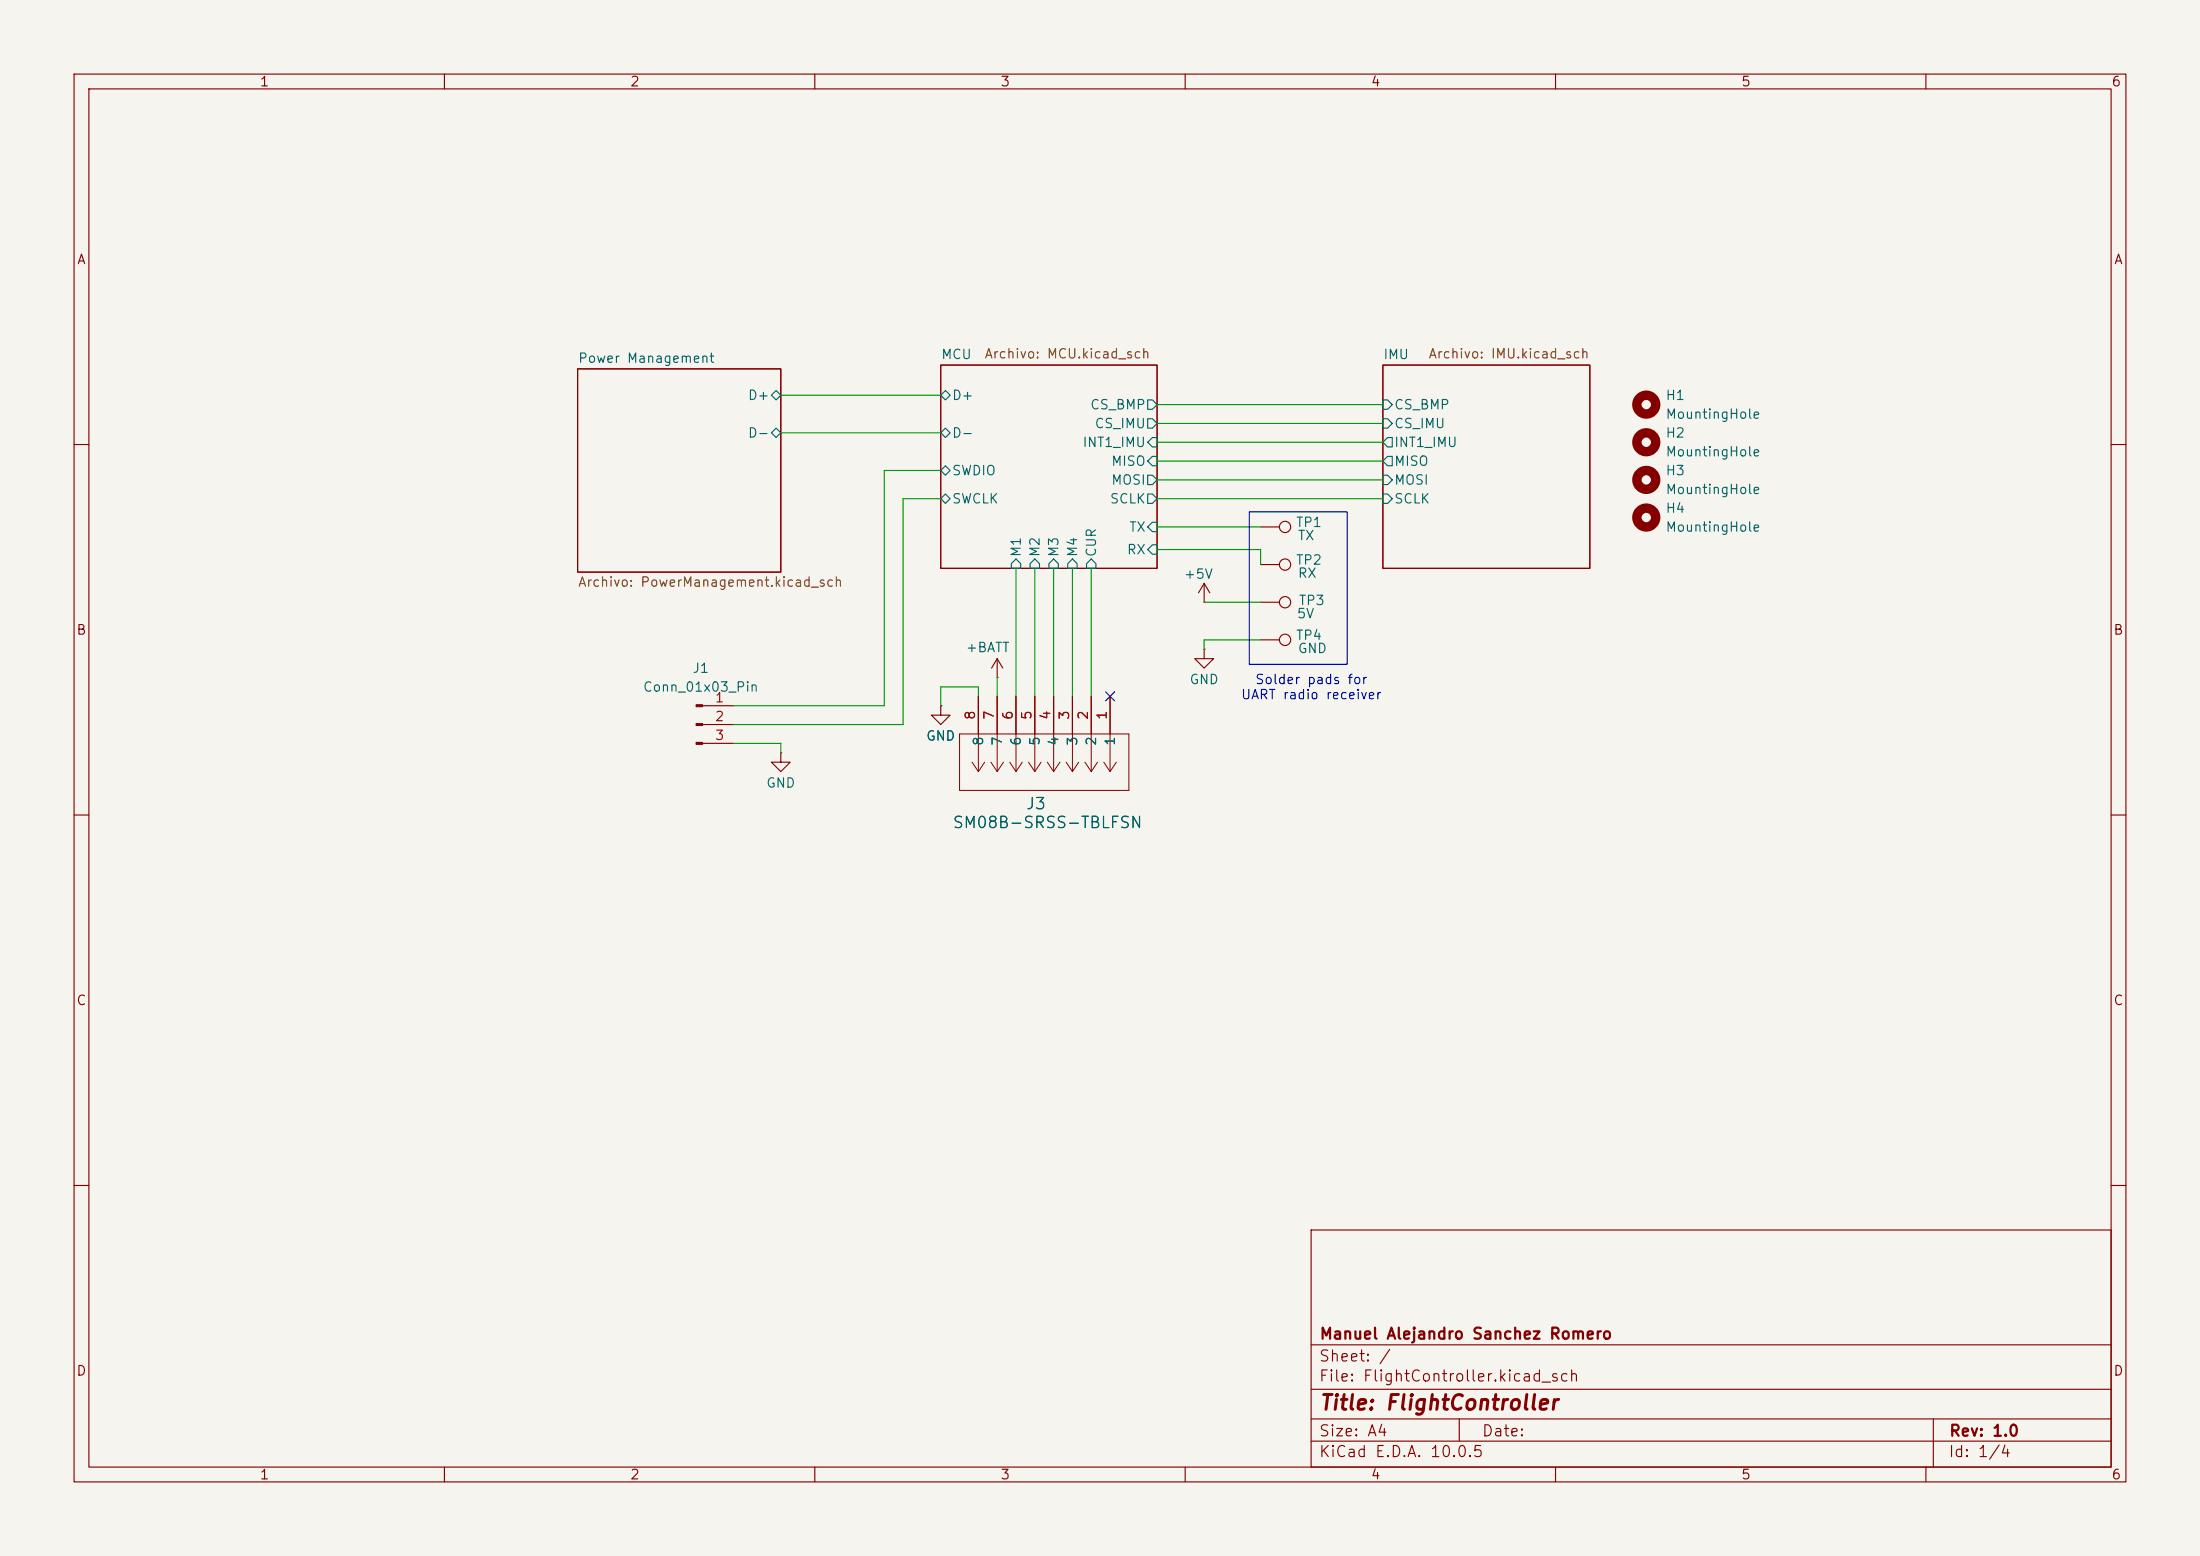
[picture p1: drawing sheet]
(kicad_sch
 (version 20260306)
 (generator "eeschema")
 (generator_version "10.0")
 (paper "A4")
 (title_block
  (title "FlightController")
  (rev "1.0")
  (company "Manuel Alejandro Sanchez Romero"))
 (lib_symbols
  (symbol "Connector:Conn_01x03_Pin"
   (pin_names
    (offset 1.016) (hide yes)) (exclude_from_sim no) (in_bom yes) (on_board yes)
   (in_pos_files yes)
   (duplicate_pin_numbers_are_jumpers no)
   (property "Reference" "J" (at 0 5.08 0) (show_name no) (do_not_autoplace no) (effects (font (size 1.27 1.27))))
   (property "Value" "Conn_01x03_Pin" (at 0 -5.08 0) (show_name no) (do_not_autoplace no) (effects (font (size 1.27 1.27))))
   (property "Footprint" "" (at 0 0 0) (show_name no) (do_not_autoplace no) (hide yes) (effects (font (size 1.27 1.27))))
   (property "Datasheet" "" (at 0 0 0) (show_name no) (do_not_autoplace no) (hide yes) (effects (font (size 1.27 1.27))))
   (property "Description" "Generic connector, single row, 01x03, script generated" (at 0 0 0) (show_name no) (do_not_autoplace no) (hide yes) (effects (font (size 1.27 1.27))))
   (property "ki_locked" "" (at 0 0 0) (show_name no) (do_not_autoplace no) (effects (font (size 1.27 1.27))))
   (symbol "Conn_01x03_Pin_1_1"
    (rectangle (start 0.8636 2.667) (end 0 2.413) (stroke (width 0.1524) (type default)) (fill (type outline)))
    (rectangle (start 0.8636 0.127) (end 0 -0.127) (stroke (width 0.1524) (type default)) (fill (type outline)))
    (rectangle (start 0.8636 -2.413) (end 0 -2.667) (stroke (width 0.1524) (type default)) (fill (type outline)))
    (polyline (pts (xy 1.27 2.54) (xy 0.8636 2.54)) (stroke (width 0.1524) (type default)) (fill (type none)))
    (polyline (pts (xy 1.27 0) (xy 0.8636 0)) (stroke (width 0.1524) (type default)) (fill (type none)))
    (polyline (pts (xy 1.27 -2.54) (xy 0.8636 -2.54)) (stroke (width 0.1524) (type default)) (fill (type none)))
    (pin passive line (at 5.08 2.54 180) (length 3.81) (name "Pin_1" (effects (font (size 1.27 1.27)))) (number "1" (effects (font (size 1.27 1.27)))))
    (pin passive line (at 5.08 0 180) (length 3.81) (name "Pin_2" (effects (font (size 1.27 1.27)))) (number "2" (effects (font (size 1.27 1.27)))))
    (pin passive line (at 5.08 -2.54 180) (length 3.81) (name "Pin_3" (effects (font (size 1.27 1.27)))) (number "3" (effects (font (size 1.27 1.27))))))
   (embedded_fonts no))
  (symbol "Connector:TestPoint"
   (pin_numbers (hide yes))
   (pin_names
    (offset 0.762) (hide yes)) (exclude_from_sim no) (in_bom yes) (on_board yes)
   (in_pos_files yes)
   (duplicate_pin_numbers_are_jumpers no)
   (property "Reference" "TP" (at 0 6.858 0) (show_name no) (do_not_autoplace no) (effects (font (size 1.27 1.27))))
   (property "Value" "TestPoint" (at 0 5.08 0) (show_name no) (do_not_autoplace no) (effects (font (size 1.27 1.27))))
   (property "Footprint" "" (at 5.08 0 0) (show_name no) (do_not_autoplace no) (hide yes) (effects (font (size 1.27 1.27))))
   (property "Datasheet" "" (at 5.08 0 0) (show_name no) (do_not_autoplace no) (hide yes) (effects (font (size 1.27 1.27))))
   (property "Description" "test point" (at 0 0 0) (show_name no) (do_not_autoplace no) (hide yes) (effects (font (size 1.27 1.27))))
   (symbol "TestPoint_0_1"
    (circle (center 0 3.302) (radius 0.762) (stroke (width 0) (type default)) (fill (type none))))
   (symbol "TestPoint_1_1"
    (pin passive line (at 0 0 90) (length 2.54) (name "1" (effects (font (size 1.27 1.27)))) (number "1" (effects (font (size 1.27 1.27))))))
   (embedded_fonts no))
  (symbol "Mechanical:MountingHole"
   (pin_names
    (offset 1.016)) (exclude_from_sim no) (in_bom no) (on_board yes)
   (in_pos_files yes)
   (duplicate_pin_numbers_are_jumpers no)
   (property "Reference" "H" (at 0 5.08 0) (show_name no) (do_not_autoplace no) (effects (font (size 1.27 1.27))))
   (property "Value" "MountingHole" (at 0 3.175 0) (show_name no) (do_not_autoplace no) (effects (font (size 1.27 1.27))))
   (property "Footprint" "" (at 0 0 0) (show_name no) (do_not_autoplace no) (hide yes) (effects (font (size 1.27 1.27))))
   (property "Datasheet" "" (at 0 0 0) (show_name no) (do_not_autoplace no) (hide yes) (effects (font (size 1.27 1.27))))
   (property "Description" "Mounting Hole without connection" (at 0 0 0) (show_name no) (do_not_autoplace no) (hide yes) (effects (font (size 1.27 1.27))))
   (symbol "MountingHole_0_1"
    (circle (center 0 0) (radius 1.27) (stroke (width 1.27) (type default)) (fill (type none))))
   (embedded_fonts no))
  (symbol "XY-SM08B-SRSS-TB:SM08B-SRSS-TBLFSN"
   (body_styles demorgan)
   (pin_names
    (offset 0.254)) (exclude_from_sim no) (in_bom yes) (on_board yes)
   (in_pos_files yes)
   (duplicate_pin_numbers_are_jumpers no)
   (property "Reference" "J" (at 8.89 6.35 0) (show_name no) (do_not_autoplace no) (effects (font (size 1.524 1.524))))
   (property "Value" "SM08B-SRSS-TBLFSN" (at 0 0 0) (show_name no) (do_not_autoplace no) (effects (font (size 1.524 1.524))))
   (property "Footprint" "CONN_SM08B-SRSS-TBLFSN_JST" (at 0 0 0) (show_name no) (do_not_autoplace no) (hide yes) (effects (font (size 1.27 1.27)
    (italic yes))))
   (property "Datasheet" "SM08B-SRSS-TBLFSN" (at 0 0 0) (show_name no) (do_not_autoplace no) (hide yes) (effects (font (size 1.27 1.27)
    (italic yes))))
   (property "Description" "" (at 0 0 0) (show_name no) (do_not_autoplace no) (hide yes) (effects (font (size 1.27 1.27))))
   (property "ki_locked" "" (at 0 0 0) (show_name no) (do_not_autoplace no) (effects (font (size 1.27 1.27))))
   (symbol "SM08B-SRSS-TBLFSN_1_1"
    (polyline (pts (xy 5.08 2.54) (xy 5.08 -20.32)) (stroke (width 0.127) (type default)) (fill (type none)))
    (polyline (pts (xy 5.08 -20.32) (xy 12.7 -20.32)) (stroke (width 0.127) (type default)) (fill (type none)))
    (polyline (pts (xy 10.16 0) (xy 5.08 0)) (stroke (width 0.127) (type default)) (fill (type none)))
    (polyline (pts (xy 10.16 0) (xy 8.89 0.8467)) (stroke (width 0.127) (type default)) (fill (type none)))
    (polyline (pts (xy 10.16 0) (xy 8.89 -0.8467)) (stroke (width 0.127) (type default)) (fill (type none)))
    (polyline (pts (xy 10.16 -2.54) (xy 5.08 -2.54)) (stroke (width 0.127) (type default)) (fill (type none)))
    (polyline (pts (xy 10.16 -2.54) (xy 8.89 -1.6933)) (stroke (width 0.127) (type default)) (fill (type none)))
    (polyline (pts (xy 10.16 -2.54) (xy 8.89 -3.3867)) (stroke (width 0.127) (type default)) (fill (type none)))
    (polyline (pts (xy 10.16 -5.08) (xy 5.08 -5.08)) (stroke (width 0.127) (type default)) (fill (type none)))
    (polyline (pts (xy 10.16 -5.08) (xy 8.89 -4.2333)) (stroke (width 0.127) (type default)) (fill (type none)))
    (polyline (pts (xy 10.16 -5.08) (xy 8.89 -5.9267)) (stroke (width 0.127) (type default)) (fill (type none)))
    (polyline (pts (xy 10.16 -7.62) (xy 5.08 -7.62)) (stroke (width 0.127) (type default)) (fill (type none)))
    (polyline (pts (xy 10.16 -7.62) (xy 8.89 -6.7733)) (stroke (width 0.127) (type default)) (fill (type none)))
    (polyline (pts (xy 10.16 -7.62) (xy 8.89 -8.4667)) (stroke (width 0.127) (type default)) (fill (type none)))
    (polyline (pts (xy 10.16 -10.16) (xy 5.08 -10.16)) (stroke (width 0.127) (type default)) (fill (type none)))
    (polyline (pts (xy 10.16 -10.16) (xy 8.89 -9.3133)) (stroke (width 0.127) (type default)) (fill (type none)))
    (polyline (pts (xy 10.16 -10.16) (xy 8.89 -11.0067)) (stroke (width 0.127) (type default)) (fill (type none)))
    (polyline (pts (xy 10.16 -12.7) (xy 5.08 -12.7)) (stroke (width 0.127) (type default)) (fill (type none)))
    (polyline (pts (xy 10.16 -12.7) (xy 8.89 -11.8533)) (stroke (width 0.127) (type default)) (fill (type none)))
    (polyline (pts (xy 10.16 -12.7) (xy 8.89 -13.5467)) (stroke (width 0.127) (type default)) (fill (type none)))
    (polyline (pts (xy 10.16 -15.24) (xy 5.08 -15.24)) (stroke (width 0.127) (type default)) (fill (type none)))
    (polyline (pts (xy 10.16 -15.24) (xy 8.89 -14.3933)) (stroke (width 0.127) (type default)) (fill (type none)))
    (polyline (pts (xy 10.16 -15.24) (xy 8.89 -16.0867)) (stroke (width 0.127) (type default)) (fill (type none)))
    (polyline (pts (xy 10.16 -17.78) (xy 5.08 -17.78)) (stroke (width 0.127) (type default)) (fill (type none)))
    (polyline (pts (xy 10.16 -17.78) (xy 8.89 -16.9333)) (stroke (width 0.127) (type default)) (fill (type none)))
    (polyline (pts (xy 10.16 -17.78) (xy 8.89 -18.6267)) (stroke (width 0.127) (type default)) (fill (type none)))
    (polyline (pts (xy 12.7 2.54) (xy 5.08 2.54)) (stroke (width 0.127) (type default)) (fill (type none)))
    (polyline (pts (xy 12.7 -20.32) (xy 12.7 2.54)) (stroke (width 0.127) (type default)) (fill (type none)))
    (pin unspecified line (at 0 0 0) (length 5.08) (name "1" (effects (font (size 1.27 1.27)))) (number "1" (effects (font (size 1.27 1.27)))))
    (pin unspecified line (at 0 -2.54 0) (length 5.08) (name "2" (effects (font (size 1.27 1.27)))) (number "2" (effects (font (size 1.27 1.27)))))
    (pin unspecified line (at 0 -5.08 0) (length 5.08) (name "3" (effects (font (size 1.27 1.27)))) (number "3" (effects (font (size 1.27 1.27)))))
    (pin unspecified line (at 0 -7.62 0) (length 5.08) (name "4" (effects (font (size 1.27 1.27)))) (number "4" (effects (font (size 1.27 1.27)))))
    (pin unspecified line (at 0 -10.16 0) (length 5.08) (name "5" (effects (font (size 1.27 1.27)))) (number "5" (effects (font (size 1.27 1.27)))))
    (pin unspecified line (at 0 -12.7 0) (length 5.08) (name "6" (effects (font (size 1.27 1.27)))) (number "6" (effects (font (size 1.27 1.27)))))
    (pin unspecified line (at 0 -15.24 0) (length 5.08) (name "7" (effects (font (size 1.27 1.27)))) (number "7" (effects (font (size 1.27 1.27)))))
    (pin unspecified line (at 0 -17.78 0) (length 5.08) (name "8" (effects (font (size 1.27 1.27)))) (number "8" (effects (font (size 1.27 1.27))))))
   (symbol "SM08B-SRSS-TBLFSN_1_2"
    (polyline (pts (xy 5.08 2.54) (xy 5.08 -20.32)) (stroke (width 0.127) (type default)) (fill (type none)))
    (polyline (pts (xy 5.08 -20.32) (xy 12.7 -20.32)) (stroke (width 0.127) (type default)) (fill (type none)))
    (polyline (pts (xy 7.62 0) (xy 5.08 0)) (stroke (width 0.127) (type default)) (fill (type none)))
    (polyline (pts (xy 7.62 0) (xy 8.89 0.8467)) (stroke (width 0.127) (type default)) (fill (type none)))
    (polyline (pts (xy 7.62 0) (xy 8.89 -0.8467)) (stroke (width 0.127) (type default)) (fill (type none)))
    (polyline (pts (xy 7.62 -2.54) (xy 5.08 -2.54)) (stroke (width 0.127) (type default)) (fill (type none)))
    (polyline (pts (xy 7.62 -2.54) (xy 8.89 -1.6933)) (stroke (width 0.127) (type default)) (fill (type none)))
    (polyline (pts (xy 7.62 -2.54) (xy 8.89 -3.3867)) (stroke (width 0.127) (type default)) (fill (type none)))
    (polyline (pts (xy 7.62 -5.08) (xy 5.08 -5.08)) (stroke (width 0.127) (type default)) (fill (type none)))
    (polyline (pts (xy 7.62 -5.08) (xy 8.89 -4.2333)) (stroke (width 0.127) (type default)) (fill (type none)))
    (polyline (pts (xy 7.62 -5.08) (xy 8.89 -5.9267)) (stroke (width 0.127) (type default)) (fill (type none)))
    (polyline (pts (xy 7.62 -7.62) (xy 5.08 -7.62)) (stroke (width 0.127) (type default)) (fill (type none)))
    (polyline (pts (xy 7.62 -7.62) (xy 8.89 -6.7733)) (stroke (width 0.127) (type default)) (fill (type none)))
    (polyline (pts (xy 7.62 -7.62) (xy 8.89 -8.4667)) (stroke (width 0.127) (type default)) (fill (type none)))
    (polyline (pts (xy 7.62 -10.16) (xy 5.08 -10.16)) (stroke (width 0.127) (type default)) (fill (type none)))
    (polyline (pts (xy 7.62 -10.16) (xy 8.89 -9.3133)) (stroke (width 0.127) (type default)) (fill (type none)))
    (polyline (pts (xy 7.62 -10.16) (xy 8.89 -11.0067)) (stroke (width 0.127) (type default)) (fill (type none)))
    (polyline (pts (xy 7.62 -12.7) (xy 5.08 -12.7)) (stroke (width 0.127) (type default)) (fill (type none)))
    (polyline (pts (xy 7.62 -12.7) (xy 8.89 -11.8533)) (stroke (width 0.127) (type default)) (fill (type none)))
    (polyline (pts (xy 7.62 -12.7) (xy 8.89 -13.5467)) (stroke (width 0.127) (type default)) (fill (type none)))
    (polyline (pts (xy 7.62 -15.24) (xy 5.08 -15.24)) (stroke (width 0.127) (type default)) (fill (type none)))
    (polyline (pts (xy 7.62 -15.24) (xy 8.89 -14.3933)) (stroke (width 0.127) (type default)) (fill (type none)))
    (polyline (pts (xy 7.62 -15.24) (xy 8.89 -16.0867)) (stroke (width 0.127) (type default)) (fill (type none)))
    (polyline (pts (xy 7.62 -17.78) (xy 5.08 -17.78)) (stroke (width 0.127) (type default)) (fill (type none)))
    (polyline (pts (xy 7.62 -17.78) (xy 8.89 -16.9333)) (stroke (width 0.127) (type default)) (fill (type none)))
    (polyline (pts (xy 7.62 -17.78) (xy 8.89 -18.6267)) (stroke (width 0.127) (type default)) (fill (type none)))
    (polyline (pts (xy 12.7 2.54) (xy 5.08 2.54)) (stroke (width 0.127) (type default)) (fill (type none)))
    (polyline (pts (xy 12.7 -20.32) (xy 12.7 2.54)) (stroke (width 0.127) (type default)) (fill (type none)))
    (pin unspecified line (at 0 0 0) (length 5.08) (name "1" (effects (font (size 1.27 1.27)))) (number "1" (effects (font (size 1.27 1.27)))))
    (pin unspecified line (at 0 -2.54 0) (length 5.08) (name "2" (effects (font (size 1.27 1.27)))) (number "2" (effects (font (size 1.27 1.27)))))
    (pin unspecified line (at 0 -5.08 0) (length 5.08) (name "3" (effects (font (size 1.27 1.27)))) (number "3" (effects (font (size 1.27 1.27)))))
    (pin unspecified line (at 0 -7.62 0) (length 5.08) (name "4" (effects (font (size 1.27 1.27)))) (number "4" (effects (font (size 1.27 1.27)))))
    (pin unspecified line (at 0 -10.16 0) (length 5.08) (name "5" (effects (font (size 1.27 1.27)))) (number "5" (effects (font (size 1.27 1.27)))))
    (pin unspecified line (at 0 -12.7 0) (length 5.08) (name "6" (effects (font (size 1.27 1.27)))) (number "6" (effects (font (size 1.27 1.27)))))
    (pin unspecified line (at 0 -15.24 0) (length 5.08) (name "7" (effects (font (size 1.27 1.27)))) (number "7" (effects (font (size 1.27 1.27)))))
    (pin unspecified line (at 0 -17.78 0) (length 5.08) (name "8" (effects (font (size 1.27 1.27)))) (number "8" (effects (font (size 1.27 1.27))))))
   (embedded_fonts no))
  (symbol "power:+5V"
   (power global)
   (pin_numbers (hide yes))
   (pin_names
    (offset 0) (hide yes)) (exclude_from_sim no) (in_bom yes) (on_board yes)
   (in_pos_files yes)
   (duplicate_pin_numbers_are_jumpers no)
   (property "Reference" "#PWR" (at 0 -3.81 0) (show_name no) (do_not_autoplace no) (hide yes) (effects (font (size 1.27 1.27))))
   (property "Value" "+5V" (at 0 3.556 0) (show_name no) (do_not_autoplace no) (effects (font (size 1.27 1.27))))
   (property "Footprint" "" (at 0 0 0) (show_name no) (do_not_autoplace no) (hide yes) (effects (font (size 1.27 1.27))))
   (property "Datasheet" "" (at 0 0 0) (show_name no) (do_not_autoplace no) (hide yes) (effects (font (size 1.27 1.27))))
   (property "Description" "Power symbol creates a global label with name \"+5V\"" (at 0 0 0) (show_name no) (do_not_autoplace no) (hide yes) (effects (font (size 1.27 1.27))))
   (symbol "+5V_0_1"
    (polyline (pts (xy -0.762 1.27) (xy 0 2.54)) (stroke (width 0) (type default)) (fill (type none)))
    (polyline (pts (xy 0 2.54) (xy 0.762 1.27)) (stroke (width 0) (type default)) (fill (type none)))
    (polyline (pts (xy 0 0) (xy 0 2.54)) (stroke (width 0) (type default)) (fill (type none))))
   (symbol "+5V_1_1"
    (pin power_in line (at 0 0 90) (length 0) (name "" (effects (font (size 1.27 1.27)))) (number "1" (effects (font (size 1.27 1.27))))))
   (embedded_fonts no))
  (symbol "power:+BATT"
   (power global)
   (pin_numbers (hide yes))
   (pin_names
    (offset 0) (hide yes)) (exclude_from_sim no) (in_bom yes) (on_board yes)
   (in_pos_files yes)
   (duplicate_pin_numbers_are_jumpers no)
   (property "Reference" "#PWR" (at 0 -3.81 0) (show_name no) (do_not_autoplace no) (hide yes) (effects (font (size 1.27 1.27))))
   (property "Value" "+BATT" (at 0 3.556 0) (show_name no) (do_not_autoplace no) (effects (font (size 1.27 1.27))))
   (property "Footprint" "" (at 0 0 0) (show_name no) (do_not_autoplace no) (hide yes) (effects (font (size 1.27 1.27))))
   (property "Datasheet" "" (at 0 0 0) (show_name no) (do_not_autoplace no) (hide yes) (effects (font (size 1.27 1.27))))
   (property "Description" "Power symbol creates a global label with name \"+BATT\"" (at 0 0 0) (show_name no) (do_not_autoplace no) (hide yes) (effects (font (size 1.27 1.27))))
   (symbol "+BATT_0_1"
    (polyline (pts (xy -0.762 1.27) (xy 0 2.54)) (stroke (width 0) (type default)) (fill (type none)))
    (polyline (pts (xy 0 2.54) (xy 0.762 1.27)) (stroke (width 0) (type default)) (fill (type none)))
    (polyline (pts (xy 0 0) (xy 0 2.54)) (stroke (width 0) (type default)) (fill (type none))))
   (symbol "+BATT_1_1"
    (pin power_in line (at 0 0 90) (length 0) (name "" (effects (font (size 1.27 1.27)))) (number "1" (effects (font (size 1.27 1.27))))))
   (embedded_fonts no))
  (symbol "power:GND"
   (power global)
   (pin_numbers (hide yes))
   (pin_names
    (offset 0) (hide yes)) (exclude_from_sim no) (in_bom yes) (on_board yes)
   (in_pos_files yes)
   (duplicate_pin_numbers_are_jumpers no)
   (property "Reference" "#PWR" (at 0 -6.35 0) (show_name no) (do_not_autoplace no) (hide yes) (effects (font (size 1.27 1.27))))
   (property "Value" "GND" (at 0 -3.81 0) (show_name no) (do_not_autoplace no) (effects (font (size 1.27 1.27))))
   (property "Footprint" "" (at 0 0 0) (show_name no) (do_not_autoplace no) (hide yes) (effects (font (size 1.27 1.27))))
   (property "Datasheet" "" (at 0 0 0) (show_name no) (do_not_autoplace no) (hide yes) (effects (font (size 1.27 1.27))))
   (property "Description" "Power symbol creates a global label with name \"GND\" , ground" (at 0 0 0) (show_name no) (do_not_autoplace no) (hide yes) (effects (font (size 1.27 1.27))))
   (symbol "GND_0_1"
    (polyline (pts (xy 0 0) (xy 0 -1.27) (xy 1.27 -1.27) (xy 0 -2.54) (xy -1.27 -1.27) (xy 0 -1.27)) (stroke (width 0) (type default)) (fill (type none))))
   (symbol "GND_1_1"
    (pin power_in line (at 0 0 270) (length 0) (name "" (effects (font (size 1.27 1.27)))) (number "1" (effects (font (size 1.27 1.27))))))
   (embedded_fonts no)))
 (rectangle
  (start 168.656 69.088)
  (end 181.864 89.662)
  (stroke (width 0) (type default))
  (fill (type none)))
 (text "Solder pads for\nUART radio receiver"
  (exclude_from_sim no)
  (at 177.038 92.964 0)
  (effects (font (size 1.27 1.27))))
 (no_connect
  (at 149.86 93.98))
 (wire
  (pts (xy 156.21 71.12) (xy 170.18 71.12))
  (stroke (width 0) (type default)))
 (wire
  (pts (xy 156.21 67.31) (xy 186.69 67.31))
  (stroke (width 0) (type default)))
 (wire
  (pts (xy 127 92.71) (xy 132.08 92.71))
  (stroke (width 0) (type default)))
 (wire
  (pts (xy 170.18 74.168) (xy 170.18 76.2))
  (stroke (width 0) (type default)))
 (wire
  (pts (xy 156.21 64.77) (xy 186.69 64.77))
  (stroke (width 0) (type default)))
 (wire
  (pts (xy 134.62 91.44) (xy 134.62 93.98))
  (stroke (width 0) (type default)))
 (wire
  (pts (xy 121.92 97.79) (xy 121.92 67.31))
  (stroke (width 0) (type default)))
 (wire
  (pts (xy 170.18 86.36) (xy 162.56 86.36))
  (stroke (width 0) (type default)))
 (wire
  (pts (xy 105.41 58.42) (xy 127 58.42))
  (stroke (width 0) (type default)))
 (wire
  (pts (xy 105.41 100.33) (xy 105.41 101.6))
  (stroke (width 0) (type default)))
 (wire
  (pts (xy 162.56 81.28) (xy 170.18 81.28))
  (stroke (width 0) (type default)))
 (wire
  (pts (xy 156.21 54.61) (xy 186.69 54.61))
  (stroke (width 0) (type default)))
 (wire
  (pts (xy 162.56 86.36) (xy 162.56 87.63))
  (stroke (width 0) (type default)))
 (wire
  (pts (xy 144.78 76.708) (xy 144.78 93.98))
  (stroke (width 0) (type default)))
 (wire
  (pts (xy 156.21 59.69) (xy 186.69 59.69))
  (stroke (width 0) (type default)))
 (wire
  (pts (xy 127 63.5) (xy 119.38 63.5))
  (stroke (width 0) (type default)))
 (wire
  (pts (xy 156.21 74.168) (xy 170.18 74.168))
  (stroke (width 0) (type default)))
 (wire
  (pts (xy 127 95.25) (xy 127 92.71))
  (stroke (width 0) (type default)))
 (wire
  (pts (xy 132.08 92.71) (xy 132.08 93.98))
  (stroke (width 0) (type default)))
 (wire
  (pts (xy 105.41 53.34) (xy 127 53.34))
  (stroke (width 0) (type default)))
 (wire
  (pts (xy 137.16 76.708) (xy 137.16 93.98))
  (stroke (width 0) (type default)))
 (wire
  (pts (xy 147.32 76.708) (xy 147.32 93.98))
  (stroke (width 0) (type default)))
 (wire
  (pts (xy 156.21 62.23) (xy 186.69 62.23))
  (stroke (width 0) (type default)))
 (wire
  (pts (xy 99.06 100.33) (xy 105.41 100.33))
  (stroke (width 0) (type default)))
 (wire
  (pts (xy 99.06 97.79) (xy 121.92 97.79))
  (stroke (width 0) (type default)))
 (wire
  (pts (xy 119.38 63.5) (xy 119.38 95.25))
  (stroke (width 0) (type default)))
 (wire
  (pts (xy 156.21 57.15) (xy 186.69 57.15))
  (stroke (width 0) (type default)))
 (wire
  (pts (xy 119.38 95.25) (xy 99.06 95.25))
  (stroke (width 0) (type default)))
 (wire
  (pts (xy 121.92 67.31) (xy 127 67.31))
  (stroke (width 0) (type default)))
 (wire
  (pts (xy 142.24 76.708) (xy 142.24 93.98))
  (stroke (width 0) (type default)))
 (wire
  (pts (xy 139.7 76.708) (xy 139.7 93.98))
  (stroke (width 0) (type default)))
 (symbol
  (lib_id "Mechanical:MountingHole")
  (at 222.25 54.61 0)
  (unit 1)
  (body_style 1)
  (exclude_from_sim no)
  (in_bom no)
  (on_board yes)
  (in_pos_files yes)
  (dnp no)
  (fields_autoplaced yes)
  (property "Reference" "H1" (at 224.79 53.3399 0) (show_name no) (do_not_autoplace no) (effects (font (size 1.27 1.27)) (justify left)))
  (property "Value" "MountingHole" (at 224.79 55.8799 0) (show_name no) (do_not_autoplace no) (effects (font (size 1.27 1.27)) (justify left)))
  (property "Footprint" "MountingHole:MountingHole_4.3mm_M4" (at 222.25 54.61 0) (hide yes) (show_name no) (do_not_autoplace no) (effects (font (size 1.27 1.27))))
  (property "Datasheet" "" (at 222.25 54.61 0) (hide yes) (show_name no) (do_not_autoplace no) (effects (font (size 1.27 1.27))))
  (property "Description" "Mounting Hole without connection" (at 222.25 54.61 0) (hide yes) (show_name no) (do_not_autoplace no) (effects (font (size 1.27 1.27)))))
 (symbol
  (lib_id "Mechanical:MountingHole")
  (at 222.25 59.69 0)
  (unit 1)
  (body_style 1)
  (exclude_from_sim no)
  (in_bom no)
  (on_board yes)
  (in_pos_files yes)
  (dnp no)
  (fields_autoplaced yes)
  (property "Reference" "H2" (at 224.79 58.4199 0) (show_name no) (do_not_autoplace no) (effects (font (size 1.27 1.27)) (justify left)))
  (property "Value" "MountingHole" (at 224.79 60.9599 0) (show_name no) (do_not_autoplace no) (effects (font (size 1.27 1.27)) (justify left)))
  (property "Footprint" "MountingHole:MountingHole_4.3mm_M4" (at 222.25 59.69 0) (hide yes) (show_name no) (do_not_autoplace no) (effects (font (size 1.27 1.27))))
  (property "Datasheet" "" (at 222.25 59.69 0) (hide yes) (show_name no) (do_not_autoplace no) (effects (font (size 1.27 1.27))))
  (property "Description" "Mounting Hole without connection" (at 222.25 59.69 0) (hide yes) (show_name no) (do_not_autoplace no) (effects (font (size 1.27 1.27)))))
 (symbol
  (lib_id "power:GND")
  (at 162.56 87.63 0)
  (unit 1)
  (body_style 1)
  (exclude_from_sim no)
  (in_bom yes)
  (on_board yes)
  (in_pos_files yes)
  (dnp no)
  (property "Reference" "#PWR056" (at 162.56 93.98 0) (hide yes) (show_name no) (do_not_autoplace no) (effects (font (size 1.27 1.27))))
  (property "Value" "GND" (at 162.56 91.694 0) (show_name no) (do_not_autoplace no) (effects (font (size 1.27 1.27))))
  (property "Footprint" "" (at 162.56 87.63 0) (hide yes) (show_name no) (do_not_autoplace no) (effects (font (size 1.27 1.27))))
  (property "Datasheet" "" (at 162.56 87.63 0) (hide yes) (show_name no) (do_not_autoplace no) (effects (font (size 1.27 1.27))))
  (property "Description" "Power symbol creates a global label with name \"GND\" , ground" (at 162.56 87.63 0) (hide yes) (show_name no) (do_not_autoplace no) (effects (font (size 1.27 1.27))))
  (pin "1"))
 (symbol
  (lib_id "Mechanical:MountingHole")
  (at 222.25 64.77 0)
  (unit 1)
  (body_style 1)
  (exclude_from_sim no)
  (in_bom no)
  (on_board yes)
  (in_pos_files yes)
  (dnp no)
  (fields_autoplaced yes)
  (property "Reference" "H3" (at 224.79 63.4999 0) (show_name no) (do_not_autoplace no) (effects (font (size 1.27 1.27)) (justify left)))
  (property "Value" "MountingHole" (at 224.79 66.0399 0) (show_name no) (do_not_autoplace no) (effects (font (size 1.27 1.27)) (justify left)))
  (property "Footprint" "MountingHole:MountingHole_4.3mm_M4" (at 222.25 64.77 0) (hide yes) (show_name no) (do_not_autoplace no) (effects (font (size 1.27 1.27))))
  (property "Datasheet" "" (at 222.25 64.77 0) (hide yes) (show_name no) (do_not_autoplace no) (effects (font (size 1.27 1.27))))
  (property "Description" "Mounting Hole without connection" (at 222.25 64.77 0) (hide yes) (show_name no) (do_not_autoplace no) (effects (font (size 1.27 1.27)))))
 (symbol
  (lib_id "Connector:TestPoint")
  (at 170.18 76.2 270)
  (unit 1)
  (body_style 1)
  (exclude_from_sim no)
  (in_bom no)
  (on_board yes)
  (in_pos_files yes)
  (dnp no)
  (property "Reference" "TP2" (at 174.879 75.565 90) (show_name no) (do_not_autoplace no) (effects (font (size 1.27 1.27)) (justify left)))
  (property "Value" "RX" (at 175.133 77.343 90) (show_name no) (do_not_autoplace no) (effects (font (size 1.27 1.27)) (justify left)))
  (property "Footprint" "TestPoint:TestPoint_Pad_3.0x3.0mm" (at 170.18 81.28 0) (hide yes) (show_name no) (do_not_autoplace no) (effects (font (size 1.27 1.27))))
  (property "Datasheet" "" (at 170.18 81.28 0) (hide yes) (show_name no) (do_not_autoplace no) (effects (font (size 1.27 1.27))))
  (property "Description" "test point" (at 170.18 76.2 0) (hide yes) (show_name no) (do_not_autoplace no) (effects (font (size 1.27 1.27))))
  (property "KLC_S3.3" "" (at 170.18 76.2 90) (hide yes) (show_name no) (do_not_autoplace no) (effects (font (size 1.27 1.27))))
  (property "KLC_S4.1" "" (at 170.18 76.2 90) (hide yes) (show_name no) (do_not_autoplace no) (effects (font (size 1.27 1.27))))
  (pin "1"))
 (symbol
  (lib_id "power:+5V")
  (at 162.56 81.28 0)
  (unit 1)
  (body_style 1)
  (exclude_from_sim no)
  (in_bom yes)
  (on_board yes)
  (in_pos_files yes)
  (dnp no)
  (property "Reference" "#PWR057" (at 162.56 85.09 0) (hide yes) (show_name no) (do_not_autoplace no) (effects (font (size 1.27 1.27))))
  (property "Value" "+5V" (at 161.798 77.47 0) (show_name no) (do_not_autoplace no) (effects (font (size 1.27 1.27))))
  (property "Footprint" "" (at 162.56 81.28 0) (hide yes) (show_name no) (do_not_autoplace no) (effects (font (size 1.27 1.27))))
  (property "Datasheet" "" (at 162.56 81.28 0) (hide yes) (show_name no) (do_not_autoplace no) (effects (font (size 1.27 1.27))))
  (property "Description" "Power symbol creates a global label with name \"+5V\"" (at 162.56 81.28 0) (hide yes) (show_name no) (do_not_autoplace no) (effects (font (size 1.27 1.27))))
  (pin "1"))
 (symbol
  (lib_id "Mechanical:MountingHole")
  (at 222.25 69.85 0)
  (unit 1)
  (body_style 1)
  (exclude_from_sim no)
  (in_bom no)
  (on_board yes)
  (in_pos_files yes)
  (dnp no)
  (fields_autoplaced yes)
  (property "Reference" "H4" (at 224.79 68.5799 0) (show_name no) (do_not_autoplace no) (effects (font (size 1.27 1.27)) (justify left)))
  (property "Value" "MountingHole" (at 224.79 71.1199 0) (show_name no) (do_not_autoplace no) (effects (font (size 1.27 1.27)) (justify left)))
  (property "Footprint" "MountingHole:MountingHole_4.3mm_M4" (at 222.25 69.85 0) (hide yes) (show_name no) (do_not_autoplace no) (effects (font (size 1.27 1.27))))
  (property "Datasheet" "" (at 222.25 69.85 0) (hide yes) (show_name no) (do_not_autoplace no) (effects (font (size 1.27 1.27))))
  (property "Description" "Mounting Hole without connection" (at 222.25 69.85 0) (hide yes) (show_name no) (do_not_autoplace no) (effects (font (size 1.27 1.27)))))
 (symbol
  (lib_id "Connector:Conn_01x03_Pin")
  (at 93.98 97.79 0)
  (unit 1)
  (body_style 1)
  (exclude_from_sim no)
  (in_bom no)
  (on_board yes)
  (in_pos_files yes)
  (dnp no)
  (fields_autoplaced yes)
  (property "Reference" "J1" (at 94.615 90.17 0) (show_name no) (do_not_autoplace no) (effects (font (size 1.27 1.27))))
  (property "Value" "Conn_01x03_Pin" (at 94.615 92.71 0) (show_name no) (do_not_autoplace no) (effects (font (size 1.27 1.27))))
  (property "Footprint" "Connector_PinHeader_1.00mm:PinHeader_1x03_P1.00mm_Vertical" (at 93.98 97.79 0) (hide yes) (show_name no) (do_not_autoplace no) (effects (font (size 1.27 1.27))))
  (property "Datasheet" "" (at 93.98 97.79 0) (hide yes) (show_name no) (do_not_autoplace no) (effects (font (size 1.27 1.27))))
  (property "Description" "Generic connector, single row, 01x03, script generated" (at 93.98 97.79 0) (hide yes) (show_name no) (do_not_autoplace no) (effects (font (size 1.27 1.27))))
  (pin "3")
  (pin "2")
  (pin "1"))
 (symbol
  (lib_id "Connector:TestPoint")
  (at 170.18 81.28 270)
  (unit 1)
  (body_style 1)
  (exclude_from_sim no)
  (in_bom no)
  (on_board yes)
  (in_pos_files yes)
  (dnp no)
  (property "Reference" "TP3" (at 175.26 81.026 90) (show_name no) (do_not_autoplace no) (effects (font (size 1.27 1.27)) (justify left)))
  (property "Value" "5V" (at 175.006 82.804 90) (show_name no) (do_not_autoplace no) (effects (font (size 1.27 1.27)) (justify left)))
  (property "Footprint" "TestPoint:TestPoint_Pad_3.0x3.0mm" (at 170.18 86.36 0) (hide yes) (show_name no) (do_not_autoplace no) (effects (font (size 1.27 1.27))))
  (property "Datasheet" "" (at 170.18 86.36 0) (hide yes) (show_name no) (do_not_autoplace no) (effects (font (size 1.27 1.27))))
  (property "Description" "test point" (at 170.18 81.28 0) (hide yes) (show_name no) (do_not_autoplace no) (effects (font (size 1.27 1.27))))
  (property "KLC_S3.3" "" (at 170.18 81.28 90) (hide yes) (show_name no) (do_not_autoplace no) (effects (font (size 1.27 1.27))))
  (property "KLC_S4.1" "" (at 170.18 81.28 90) (hide yes) (show_name no) (do_not_autoplace no) (effects (font (size 1.27 1.27))))
  (pin "1"))
 (symbol
  (lib_id "XY-SM08B-SRSS-TB:SM08B-SRSS-TBLFSN")
  (at 149.86 93.98 270)
  (unit 1)
  (body_style 1)
  (exclude_from_sim no)
  (in_bom yes)
  (on_board yes)
  (in_pos_files yes)
  (dnp no)
  (property "Reference" "J3" (at 138.43 108.458 90) (show_name no) (do_not_autoplace no) (effects (font (size 1.524 1.524)) (justify left)))
  (property "Value" "SM08B-SRSS-TBLFSN" (at 128.524 110.998 90) (show_name no) (do_not_autoplace no) (effects (font (size 1.524 1.524)) (justify left)))
  (property "Footprint" "XY-SM08B-SRSS-TB:XY-SM08B-SRSS-TB" (at 149.86 93.98 0) (hide yes) (show_name no) (do_not_autoplace no) (effects (font (size 1.27 1.27)
    (italic yes))))
  (property "Datasheet" "SM08B-SRSS-TBLFSN" (at 149.86 93.98 0) (hide yes) (show_name no) (do_not_autoplace no) (effects (font (size 1.27 1.27)
    (italic yes))))
  (property "Description" "" (at 149.86 93.98 0) (hide yes) (show_name no) (do_not_autoplace no) (effects (font (size 1.27 1.27))))
  (property "LCSC" "C54582896" (at 149.86 93.98 90) (hide yes) (show_name no) (do_not_autoplace no) (effects (font (size 1.27 1.27))))
  (property "KLC_S3.3" "" (at 149.86 93.98 90) (hide yes) (show_name no) (do_not_autoplace no) (effects (font (size 1.27 1.27))))
  (property "KLC_S4.1" "" (at 149.86 93.98 90) (hide yes) (show_name no) (do_not_autoplace no) (effects (font (size 1.27 1.27))))
  (pin "4")
  (pin "2")
  (pin "1")
  (pin "3")
  (pin "6")
  (pin "5")
  (pin "7")
  (pin "8"))
 (symbol
  (lib_id "power:GND")
  (at 127 95.25 0)
  (unit 1)
  (body_style 1)
  (exclude_from_sim no)
  (in_bom yes)
  (on_board yes)
  (in_pos_files yes)
  (dnp no)
  (property "Reference" "#PWR054" (at 127 101.6 0) (hide yes) (show_name no) (do_not_autoplace no) (effects (font (size 1.27 1.27))))
  (property "Value" "GND" (at 127 99.314 0) (show_name no) (do_not_autoplace no) (effects (font (size 1.27 1.27))))
  (property "Footprint" "" (at 127 95.25 0) (hide yes) (show_name no) (do_not_autoplace no) (effects (font (size 1.27 1.27))))
  (property "Datasheet" "" (at 127 95.25 0) (hide yes) (show_name no) (do_not_autoplace no) (effects (font (size 1.27 1.27))))
  (property "Description" "Power symbol creates a global label with name \"GND\" , ground" (at 127 95.25 0) (hide yes) (show_name no) (do_not_autoplace no) (effects (font (size 1.27 1.27))))
  (pin "1"))
 (symbol
  (lib_id "power:GND")
  (at 105.41 101.6 0)
  (unit 1)
  (body_style 1)
  (exclude_from_sim no)
  (in_bom yes)
  (on_board yes)
  (in_pos_files yes)
  (dnp no)
  (property "Reference" "#PWR025" (at 105.41 107.95 0) (hide yes) (show_name no) (do_not_autoplace no) (effects (font (size 1.27 1.27))))
  (property "Value" "GND" (at 105.41 105.664 0) (show_name no) (do_not_autoplace no) (effects (font (size 1.27 1.27))))
  (property "Footprint" "" (at 105.41 101.6 0) (hide yes) (show_name no) (do_not_autoplace no) (effects (font (size 1.27 1.27))))
  (property "Datasheet" "" (at 105.41 101.6 0) (hide yes) (show_name no) (do_not_autoplace no) (effects (font (size 1.27 1.27))))
  (property "Description" "Power symbol creates a global label with name \"GND\" , ground" (at 105.41 101.6 0) (hide yes) (show_name no) (do_not_autoplace no) (effects (font (size 1.27 1.27))))
  (pin "1"))
 (symbol
  (lib_id "Connector:TestPoint")
  (at 170.18 86.36 270)
  (unit 1)
  (body_style 1)
  (exclude_from_sim no)
  (in_bom no)
  (on_board yes)
  (in_pos_files yes)
  (dnp no)
  (property "Reference" "TP4" (at 174.879 85.725 90) (show_name no) (do_not_autoplace no) (effects (font (size 1.27 1.27)) (justify left)))
  (property "Value" "GND" (at 175.133 87.503 90) (show_name no) (do_not_autoplace no) (effects (font (size 1.27 1.27)) (justify left)))
  (property "Footprint" "TestPoint:TestPoint_Pad_3.0x3.0mm" (at 170.18 91.44 0) (hide yes) (show_name no) (do_not_autoplace no) (effects (font (size 1.27 1.27))))
  (property "Datasheet" "" (at 170.18 91.44 0) (hide yes) (show_name no) (do_not_autoplace no) (effects (font (size 1.27 1.27))))
  (property "Description" "test point" (at 170.18 86.36 0) (hide yes) (show_name no) (do_not_autoplace no) (effects (font (size 1.27 1.27))))
  (property "KLC_S3.3" "" (at 170.18 86.36 90) (hide yes) (show_name no) (do_not_autoplace no) (effects (font (size 1.27 1.27))))
  (property "KLC_S4.1" "" (at 170.18 86.36 90) (hide yes) (show_name no) (do_not_autoplace no) (effects (font (size 1.27 1.27))))
  (pin "1"))
 (symbol
  (lib_id "power:+BATT")
  (at 134.62 91.44 0)
  (unit 1)
  (body_style 1)
  (exclude_from_sim no)
  (in_bom yes)
  (on_board yes)
  (in_pos_files yes)
  (dnp no)
  (property "Reference" "#PWR055" (at 134.62 95.25 0) (hide yes) (show_name no) (do_not_autoplace no) (effects (font (size 1.27 1.27))))
  (property "Value" "+BATT" (at 133.35 87.376 0) (show_name no) (do_not_autoplace no) (effects (font (size 1.27 1.27))))
  (property "Footprint" "" (at 134.62 91.44 0) (hide yes) (show_name no) (do_not_autoplace no) (effects (font (size 1.27 1.27))))
  (property "Datasheet" "" (at 134.62 91.44 0) (hide yes) (show_name no) (do_not_autoplace no) (effects (font (size 1.27 1.27))))
  (property "Description" "Power symbol creates a global label with name \"+BATT\"" (at 134.62 91.44 0) (hide yes) (show_name no) (do_not_autoplace no) (effects (font (size 1.27 1.27))))
  (pin "1"))
 (symbol
  (lib_id "Connector:TestPoint")
  (at 170.18 71.12 270)
  (unit 1)
  (body_style 1)
  (exclude_from_sim no)
  (in_bom no)
  (on_board yes)
  (in_pos_files yes)
  (dnp no)
  (property "Reference" "TP1" (at 174.879 70.485 90) (show_name no) (do_not_autoplace no) (effects (font (size 1.27 1.27)) (justify left)))
  (property "Value" "TX" (at 175.133 72.263 90) (show_name no) (do_not_autoplace no) (effects (font (size 1.27 1.27)) (justify left)))
  (property "Footprint" "TestPoint:TestPoint_Pad_3.0x3.0mm" (at 170.18 76.2 0) (hide yes) (show_name no) (do_not_autoplace no) (effects (font (size 1.27 1.27))))
  (property "Datasheet" "" (at 170.18 76.2 0) (hide yes) (show_name no) (do_not_autoplace no) (effects (font (size 1.27 1.27))))
  (property "Description" "test point" (at 170.18 71.12 0) (hide yes) (show_name no) (do_not_autoplace no) (effects (font (size 1.27 1.27))))
  (property "KLC_S3.3" "" (at 170.18 71.12 90) (hide yes) (show_name no) (do_not_autoplace no) (effects (font (size 1.27 1.27))))
  (property "KLC_S4.1" "" (at 170.18 71.12 90) (hide yes) (show_name no) (do_not_autoplace no) (effects (font (size 1.27 1.27))))
  (pin "1"))
 (sheet
  (at 127 49.276)
  (size 29.21 27.432)
  (exclude_from_sim no)
  (in_bom yes)
  (on_board yes)
  (dnp no)
  (stroke (width 0.1524) (type solid))
  (fill (color 0 0 0 0))
  (property "Sheetname" "MCU" (at 127 48.5644 0) (show_name no) (do_not_autoplace no) (effects (font (size 1.27 1.27)) (justify left bottom)))
  (property "Sheetfile" "MCU.kicad_sch" (at 132.842 46.99 0) (show_name no) (do_not_autoplace no) (effects (font (size 1.27 1.27)) (justify left top)))
  (pin "D+" bidirectional (at 127 53.34 180) (effects (font (size 1.27 1.27)) (justify left)))
  (pin "D-" bidirectional (at 127 58.42 180) (effects (font (size 1.27 1.27)) (justify left)))
  (pin "CS_BMP" output (at 156.21 54.61 0) (effects (font (size 1.27 1.27)) (justify right)))
  (pin "CS_IMU" output (at 156.21 57.15 0) (effects (font (size 1.27 1.27)) (justify right)))
  (pin "INT1_IMU" input (at 156.21 59.69 0) (effects (font (size 1.27 1.27)) (justify right)))
  (pin "MISO" input (at 156.21 62.23 0) (effects (font (size 1.27 1.27)) (justify right)))
  (pin "MOSI" output (at 156.21 64.77 0) (effects (font (size 1.27 1.27)) (justify right)))
  (pin "SCLK" output (at 156.21 67.31 0) (effects (font (size 1.27 1.27)) (justify right)))
  (pin "CUR" input (at 147.32 76.708 270) (effects (font (size 1.27 1.27)) (justify left)))
  (pin "M1" input (at 137.16 76.708 270) (effects (font (size 1.27 1.27)) (justify left)))
  (pin "M2" input (at 139.7 76.708 270) (effects (font (size 1.27 1.27)) (justify left)))
  (pin "M3" input (at 142.24 76.708 270) (effects (font (size 1.27 1.27)) (justify left)))
  (pin "M4" input (at 144.78 76.708 270) (effects (font (size 1.27 1.27)) (justify left)))
  (pin "RX" input (at 156.21 74.168 0) (effects (font (size 1.27 1.27)) (justify right)))
  (pin "TX" input (at 156.21 71.12 0) (effects (font (size 1.27 1.27)) (justify right)))
  (pin "SWCLK" bidirectional (at 127 67.31 180) (effects (font (size 1.27 1.27)) (justify left)))
  (pin "SWDIO" bidirectional (at 127 63.5 180) (effects (font (size 1.27 1.27)) (justify left))))
 (sheet
  (at 77.978 49.784)
  (size 27.432 27.432)
  (exclude_from_sim no)
  (in_bom yes)
  (on_board yes)
  (dnp no)
  (fields_autoplaced yes)
  (stroke (width 0.1524) (type solid))
  (fill (color 0 0 0 0))
  (property "Sheetname" "Power Management" (at 77.978 49.0724 0) (show_name no) (do_not_autoplace no) (effects (font (size 1.27 1.27)) (justify left bottom)))
  (property "Sheetfile" "PowerManagement.kicad_sch" (at 77.978 77.8006 0) (show_name no) (do_not_autoplace no) (effects (font (size 1.27 1.27)) (justify left top)))
  (pin "D+" bidirectional (at 105.41 53.34 0) (effects (font (size 1.27 1.27)) (justify right)))
  (pin "D-" bidirectional (at 105.41 58.42 0) (effects (font (size 1.27 1.27)) (justify right))))
 (sheet
  (at 186.69 49.276)
  (size 27.94 27.432)
  (exclude_from_sim no)
  (in_bom yes)
  (on_board yes)
  (dnp no)
  (stroke (width 0.1524) (type solid))
  (fill (color 0 0 0 0))
  (property "Sheetname" "IMU" (at 186.69 48.5644 0) (show_name no) (do_not_autoplace no) (effects (font (size 1.27 1.27)) (justify left bottom)))
  (property "Sheetfile" "IMU.kicad_sch" (at 192.786 46.99 0) (show_name no) (do_not_autoplace no) (effects (font (size 1.27 1.27)) (justify left top)))
  (pin "CS_BMP" input (at 186.69 54.61 180) (effects (font (size 1.27 1.27)) (justify left)))
  (pin "CS_IMU" input (at 186.69 57.15 180) (effects (font (size 1.27 1.27)) (justify left)))
  (pin "INT1_IMU" output (at 186.69 59.69 180) (effects (font (size 1.27 1.27)) (justify left)))
  (pin "MISO" output (at 186.69 62.23 180) (effects (font (size 1.27 1.27)) (justify left)))
  (pin "MOSI" input (at 186.69 64.77 180) (effects (font (size 1.27 1.27)) (justify left)))
  (pin "SCLK" input (at 186.69 67.31 180) (effects (font (size 1.27 1.27)) (justify left))))
 (sheet_instances
  (path ""
   (page "1")))
 (embedded_fonts no))
